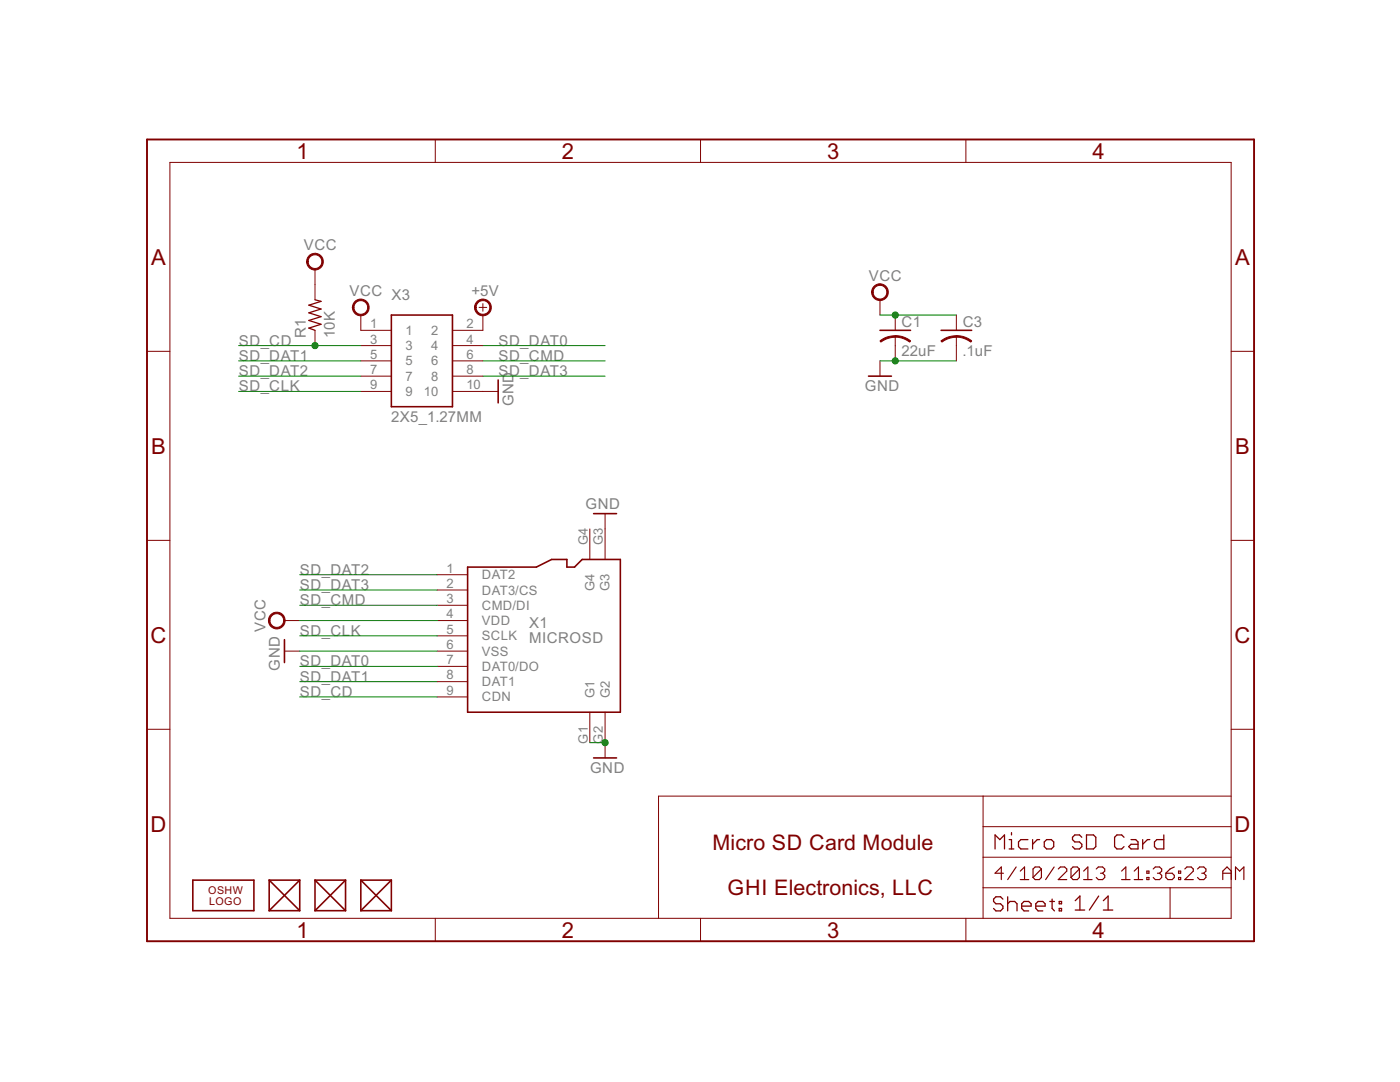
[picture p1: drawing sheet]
<svg xmlns="http://www.w3.org/2000/svg" width="279mm" height="216mm" viewBox="0 0 279 216" stroke-linecap="round" stroke-linejoin="round" font-family="sans-serif">
<g fill="none" stroke="#800000" stroke-width=".32">
<path d="M78.1 62.9h12.2v18.3h-12.2zM99.4 75.8v4.6M173.3 75.1h4.6M175.6 65.9h6.1M187.8 65.9h6.1M93.3 113.2h13.7l3.1-1.6h3v1.6h1.6l1.5-1.6h7.6v30.5h-30.5zM118.5 102.5h4.5M56.8 127.6v4.6M118.5 151.2h4.5M38.5 175.6h12.2v6.1h-12.2zM53.7 175.6h6.1M53.7 175.6l6.1 6.1"/>
<path d="M53.7 175.6v6.1M59.8 175.6l-6.1 6.1M59.8 175.6v6.1M62.9 175.6h6.1M62.9 175.6l6.1 6.1M62.9 175.6v6.1M69 175.6l-6.1 6.1M69 175.6v6.1M72 175.6h6.1M72 175.6l6.1 6.1M72 175.6v6.1M78.1 175.6v6.1"/>
<path d="M78.1 175.6l-6.1 6.1M53.7 181.7h6.1M62.9 181.7h6.1M72 181.7h6.1"/>
</g>
<g fill="none" stroke="#800000" stroke-width=".2">
<path d="M33.9 32.4h211.8v150.8h-211.8zM86.9 27.8v4.6M139.8 27.8v4.6M192.8 27.8v4.6M62.9 53.7v6.1M175.6 59.8v3.1M29.3 70.1h4.6M62.9 65.9v3.1M72 78.1h6.1M72 62.9v3h6.1M72 69h6.1M72 72h6.1"/>
<path d="M72 75.1h6.1M90.3 78.1h9.1M90.3 69h6.1M90.3 72h6.1M90.3 75.1h6.1M95.6 61.3h1.5M96.4 60.6v1.5M96.4 62.9v3h-6.1M175.6 72v3.1M178.7 62.9v3M178.7 67.1v4.9M190.9 62.9v3"/>
<path d="M190.9 67.1v4.9M245.7 70.1h4.6M29.3 107.8h4.6M87.2 114.7h6.1M87.2 117.7h6.1M117.7 105.5v6.1M120.8 102.5v9.1M245.7 107.8h4.6M56.8 123.8h3M56.8 129.9h3M87.2 120.8h6.1M87.2 123.8h6.1"/>
<path d="M87.2 126.9h6.1M87.2 129.9h6.1M87.2 133h6.1M87.2 136h6.1M87.2 139.1h6.1M29.3 145.5h4.6M117.7 142.1v6.1M120.8 142.1v9.1M196.2 158.9v24.3M245.7 158.9h-114.3v24.3M245.7 145.5h4.6M196.2 177.1h49.5"/>
<path d="M196.2 171h49.5M196.2 165h49.5M233.5 177.1v6.1M86.9 183.2v4.6M139.8 183.2v4.6M192.8 183.2v4.6"/>
</g>
<g fill="#800000" stroke="#800000" stroke-width=".2">
<path d="M95.4 60a1.68 1.68 0 0 1 2.5 .7 1.68 1.68 0 0 1-1.2 2.3 1.68 1.68 0 0 1-2-1.7h.3a1.37 1.37 0 0 1 2-1.1 1.37 1.37 0 0 1 .2 2.3 1.37 1.37 0 0 1-2.2-.8v-.4h-.3a1.77 1.77 0 0 1 .7-1.3z" fill-rule="evenodd"/>
<path d="M70.7 60.3a1.68 1.68 0 0 1 2.7 .2 1.68 1.68 0 0 1-1 2.5 1.68 1.68 0 0 1-2.1-1.7h.3a1.37 1.37 0 0 1 2-1.2 1.37 1.37 0 0 1 .3 2.3 1.37 1.37 0 0 1-2.2-.7l-.1-.4h-.3z" fill-rule="evenodd"/>
<path d="M174.3 57.2a1.67 1.67 0 0 1 2.7 .2 1.67 1.67 0 0 1-.9 2.5 1.67 1.67 0 0 1-2.2-1.6h.3a1.37 1.37 0 0 1 2-1.3 1.37 1.37 0 0 1 .3 2.3 1.37 1.37 0 0 1-2.2-.7l-.1-.3h-.3z" fill-rule="evenodd"/>
<path d="M190.9 67l1.8 .3 1.2 .7-.2 .3a4.9 4.9 0 0 0-2.8-1z" fill-rule="evenodd"/>
<path d="M187.8 68l.7-.4 1-.4 1.4-.2v.3a4.9 4.9 0 0 0-2.9 1z" fill-rule="evenodd"/>
<path d="M178.7 67l1.9 .3 1.1 .7-.2 .3a4.9 4.9 0 0 0-2.8-1z" fill-rule="evenodd"/>
<path d="M175.6 68l.7-.4 1-.4 1.4-.2v.3a4.9 4.9 0 0 0-2.9 1z" fill-rule="evenodd"/>
<path d="M54 122.7a1.67 1.67 0 0 1 2.6 .2 1.67 1.67 0 0 1-.9 2.5 1.67 1.67 0 0 1-2.1-1.6h.3a1.37 1.37 0 0 1 1.9-1.2 1.37 1.37 0 0 1 .3 2.3 1.37 1.37 0 0 1-2.2-.8v-.3h-.3z" fill-rule="evenodd"/>
<path d="M61.6 51.1a1.67 1.67 0 0 1 2.7 .2 1.67 1.67 0 0 1-.9 2.5 1.67 1.67 0 0 1-2.2-1.6h.3a1.37 1.37 0 0 1 1.9-1.3 1.37 1.37 0 0 1 .3 2.3 1.37 1.37 0 0 1-2.2-.7v-.3h-.3z" fill-rule="evenodd"/>
</g>
<g fill="none" stroke="#800000" stroke-width=".25">
<path d="M62.9 59.8l1.2 .3-2.5 .8 2.5 .8-2.5 .7 2.5 .8-2.5 .7 2.5 .8-2.5 .8 1.3 .4M198.6 169.4v-2.8l.9 .9 1-.9v2.8M200.2 179.4l-.5-.5h-.9l-.5 .5v.5l.5 .4h.9l.5 .5v.5l-.5 .5h-.9l-.5-.5M201.1 178.9v2.9M201.4 167.5h.5v1.9M201.4 169.4h.9M201.9 166.1v.5M205.1 167.5h-1.4l-.4 .5v.9l.4 .5h1.4M206.1 167.5v1.9M207.5 167.5h-.5l-.9 1M208.9 167.5h.9l.5 .5v.9l-.5 .5h-.9l-.5-.5v-.9zM209.5 179.9h.9"/>
<path d="M210 179.4v1.9l.4 .5M211.4 179.9h.5v.4h-.5zM214.6 179.7l.9-.9v2.8M215.9 167.1l-.5-.5h-.9l-.5 .5v.4l.5 .5h.9l.5 .5v.4l-.5 .5h-.9l-.5-.5M216.8 166.6h1.4l.5 .5v1.8l-.5 .5h-1.4zM219.3 178.8l-1.9 2.8M220.2 179.7l.9-.9v2.8M224.3 167.1l-.4-.5h-1l-.5 .5v1.8l.5 .5h1l.4-.5M225.7 167.5h1l.4 .5v1.4h-1.4l-.4-.5 .4-.4h1.4M228 167.5v1.9M229.5 167.5h-.5l-1 1M232.3 166.6v2.8h-1.4l-.5-.5v-.9l.5-.5h1.4"/>
<path d="M201.1 180.3l.5-.4h.9l.5 .4v1.5M203.9 180.8h1.9v-.5l-.5-.4h-.9l-.5 .4v1l.5 .5h.9M206.7 180.8h1.9v-.5l-.5-.4h-.9l-.5 .4v1l.5 .5h.9M211.4 181.3h.5v.5h-.5zM214.6 181.6h1.9M220.2 181.6h1.9"/>
</g>
<g fill="none" stroke="#800000" stroke-width=".23">
<path d="M200.3 174.2h-1.7l1.2-1.2v2.5M202.8 173l-1.7 2.5M203.6 173.8l.9-.8v2.5M203.6 175.5h1.7M207.8 173.4v1.7l-.4 .4h-.8l-.4-.4M207.8 173.4l-.4-.4h-.8l-.4 .4v1.7M207.8 173.4l-1.6 1.7M210.4 173l-1.7 2.5M211.2 173.4l.4-.4h.9l.4 .4v.4l-1.7 1.7h1.7M215.4 173.4v1.7l-.4 .4h-.9l-.4-.4M215.4 173.4l-.4-.4h-.9l-.4 .4v1.7M215.4 173.4l-1.7 1.7"/>
<path d="M216.3 175.5h1.7M216.3 173.8l.8-.8v2.5M218.8 173.4l.4-.4h.8l.5 .4v.4l-.5 .4M219.6 174.2h.4M220 174.2l.5 .5v.4l-.5 .4h-.8l-.4-.4M223.8 175.5h1.7M223.8 173.8l.9-.8v2.5M226.4 175.5h1.6M226.4 173.8l.8-.8v2.5M228.9 173.8h.4v.4h-.4zM228.9 175.1h.4v.4h-.4zM230.1 173.4l.5-.4h.8l.4 .4v.4l-.4 .4"/>
<path d="M231 174.2h.4M231.4 174.2l.4 .5v.4l-.4 .4h-.8l-.5-.4M232.7 174.2h1.2l.5 .5v.4l-.5 .4h-.8l-.4-.4zM234.4 173l-.9 .4-.8 .8M235.2 173.8h.4v.4h-.4zM235.2 175.1h.4v.4h-.4zM236.5 173.4l.4-.4h.8l.4 .4v.4l-1.6 1.7h1.6M239 173.4l.4-.4h.8l.5 .4v.4l-.5 .4M239.8 174.2h.4M240.2 174.2l.5 .5v.4l-.5 .4h-.8l-.4-.4M244 174.2h1.7M244 175.5v-1.7l.9-.8 .8 .8v1.7"/>
<path d="M246.6 175.5v-2.5l.8 .8 .8-.8v2.5"/>
</g>
<path d="M29.3 27.8h221v160h-221z" fill="none" stroke="#800000" stroke-width=".38"/>
<g fill="none" stroke="#008000" stroke-width=".2">
<path d="M47.6 72h24.4M47.6 75.1h24.4M47.6 78.1h24.4M47.6 69h24.4M96.4 72h24.4M96.4 75.1h24.4M96.4 69h24.4M175.6 62.9h15.3M175.6 72h15.3M59.8 117.7h27.4M59.8 114.7h27.4M59.8 123.8h27.4"/>
<path d="M59.8 129.9h27.4M59.8 126.9h27.4M59.8 133h27.4M59.8 120.8h27.4M59.8 136h27.4M59.8 139.1h27.4M117.7 148.2h3.1"/>
</g>
<g fill="#008000" stroke="#008000" stroke-width=".2">
<circle cx="178.7" cy="62.9" r=".61"/>
<circle cx="178.7" cy="72" r=".61"/>
<circle cx="120.8" cy="148.2" r=".61"/>
<circle cx="62.9" cy="69" r=".61"/>
</g>
<g font-size="4.9" fill="#800000">
<text x="59.2" y="31.7">1</text>
<text x="112.1" y="31.7">2</text>
<text x="165.1" y="31.7">3</text>
<text x="218" y="31.7">4</text>
<text x="30.2" y="52.8">A</text>
<text x="246.5" y="52.8">A</text>
<text x="30.2" y="90.5">B</text>
<text x="246.5" y="90.5">B</text>
<text x="30" y="128.2">C</text>
<text x="246.4" y="128.2">C</text>
<text x="30" y="166">D</text>
<text x="246.4" y="166">D</text>
<text x="59.2" y="187.1">1</text>
<text x="112.1" y="187.1">2</text>
<text x="165.1" y="187.1">3</text>
<text x="218" y="187.1">4</text>
</g>
<g font-size="4.8" fill="#800000">
<text x="142.2" y="169.5">Micro SD Card Module</text>
<text x="145.2" y="178.7">GHI Electronics, LLC</text>
</g>
<g font-size="3.3" fill="#808080">
<text x="60.6" y="49.9">VCC</text>
<text x="69.8" y="59.1">VCC X3</text>
<text x="94.1" y="59.1">+5V</text>
<text x="173.4" y="56">VCC</text>
<text x="179.9" y="65.2">C1</text>
<text x="192.1" y="65.2">C3</text>
<text x="47.7" y="69">SD_CD</text>
<text x="61.1" y="67.4" transform="rotate(-90 61.1 67.4)">R1</text>
<text x="66.8" y="67.4" transform="rotate(-90 66.8 67.4)">10K</text>
<text x="99.5" y="69">SD_DAT0</text>
<text x="179.9" y="70.9">22uF</text>
<text x="192.1" y="70.9">.1uF</text>
<text x="47.7" y="75.1">SD_DAT2</text>
<text x="47.7" y="72">SD_DAT1</text>
<text x="99.5" y="75.1">SD_DAT3</text>
<text x="99.5" y="72">SD_CMD</text>
<text x="47.7" y="78.1">SD_CLK</text>
<text x="102.5" y="81.1" transform="rotate(-90 102.5 81.1)">GND</text>
<text x="172.6" y="78.1">GND</text>
<text x="78.1" y="84.2">2X5_1.27MM</text>
<text x="116.9" y="101.6">GND</text>
<text x="59.9" y="117.7">SD_DAT3</text>
<text x="59.9" y="114.7">SD_DAT2</text>
<text x="59.9" y="120.8">SD_CMD</text>
<text x="105.6" y="125.3">X1</text>
<text x="53" y="126.1" transform="rotate(-90 53 126.1)">VCC</text>
<text x="59.9" y="126.9">SD_CLK</text>
<text x="105.6" y="128.4">MICROSD</text>
<text x="55.9" y="133.8" transform="rotate(-90 55.9 133.8)">GND</text>
<text x="59.9" y="133">SD_DAT0</text>
<text x="59.9" y="136">SD_DAT1</text>
<text x="59.9" y="139.1">SD_CD</text>
<text x="117.8" y="154.3">GND</text>
</g>
<g font-size="2.9" fill="#808080">
<text x="73.9" y="65.5">1</text>
<text x="93.1" y="65.5">2</text>
<text x="73.9" y="68.5">3</text>
<text x="73.9" y="71.6">5</text>
<text x="80.9" y="66.8">1</text>
<text x="80.9" y="69.9">3</text>
<text x="86" y="66.8">2</text>
<text x="86" y="69.9">4</text>
<text x="93.1" y="68.5">4</text>
<text x="93.1" y="71.6">6</text>
<text x="73.9" y="74.6">7</text>
<text x="73.9" y="77.7">9</text>
<text x="80.9" y="72.9">5</text>
<text x="80.9" y="76">7</text>
<text x="86" y="72.9">6</text>
<text x="86" y="76">8</text>
<text x="93.1" y="74.6">8</text>
<text x="93.1" y="77.7">10</text>
<text x="80.9" y="79">9</text>
<text x="84.6" y="79">10</text>
<text x="117.3" y="108.8" transform="rotate(-90 117.3 108.8)">G4</text>
<text x="120.3" y="108.8" transform="rotate(-90 120.3 108.8)">G3</text>
<text x="89.1" y="114.3">1</text>
<text x="89.1" y="117.3">2</text>
<text x="96.2" y="115.6">DAT2</text>
<text x="96.2" y="118.6">DAT3/CS</text>
<text x="118.6" y="117.9" transform="rotate(-90 118.6 117.9)">G4</text>
<text x="121.7" y="117.9" transform="rotate(-90 121.7 117.9)">G3</text>
<text x="89.1" y="120.3">3</text>
<text x="89.1" y="123.4">4</text>
<text x="96.2" y="121.7">CMD/DI</text>
<text x="96.2" y="124.7">VDD</text>
<text x="89.1" y="126.4">5</text>
<text x="89.1" y="129.5">6</text>
<text x="96.2" y="127.8">SCLK</text>
<text x="96.2" y="130.8">VSS</text>
<text x="89.1" y="132.5">7</text>
<text x="89.1" y="135.6">8</text>
<text x="96.2" y="133.9">DAT0/DO</text>
<text x="96.2" y="136.9">DAT1</text>
<text x="89.1" y="138.6">9</text>
<text x="96.2" y="140">CDN</text>
<text x="118.6" y="139.3" transform="rotate(-90 118.6 139.3)">G1</text>
<text x="121.7" y="139.3" transform="rotate(-90 121.7 139.3)">G2</text>
<text x="117.3" y="148.4" transform="rotate(-90 117.3 148.4)">G1</text>
<text x="120.3" y="148.4" transform="rotate(-90 120.3 148.4)">G2</text>
</g>
<g font-size="2.4" fill="#800000">
<text x="41.6" y="178.4">OSHW</text>
<text x="41.7" y="180.5">LOGO</text>
</g>
</svg>
